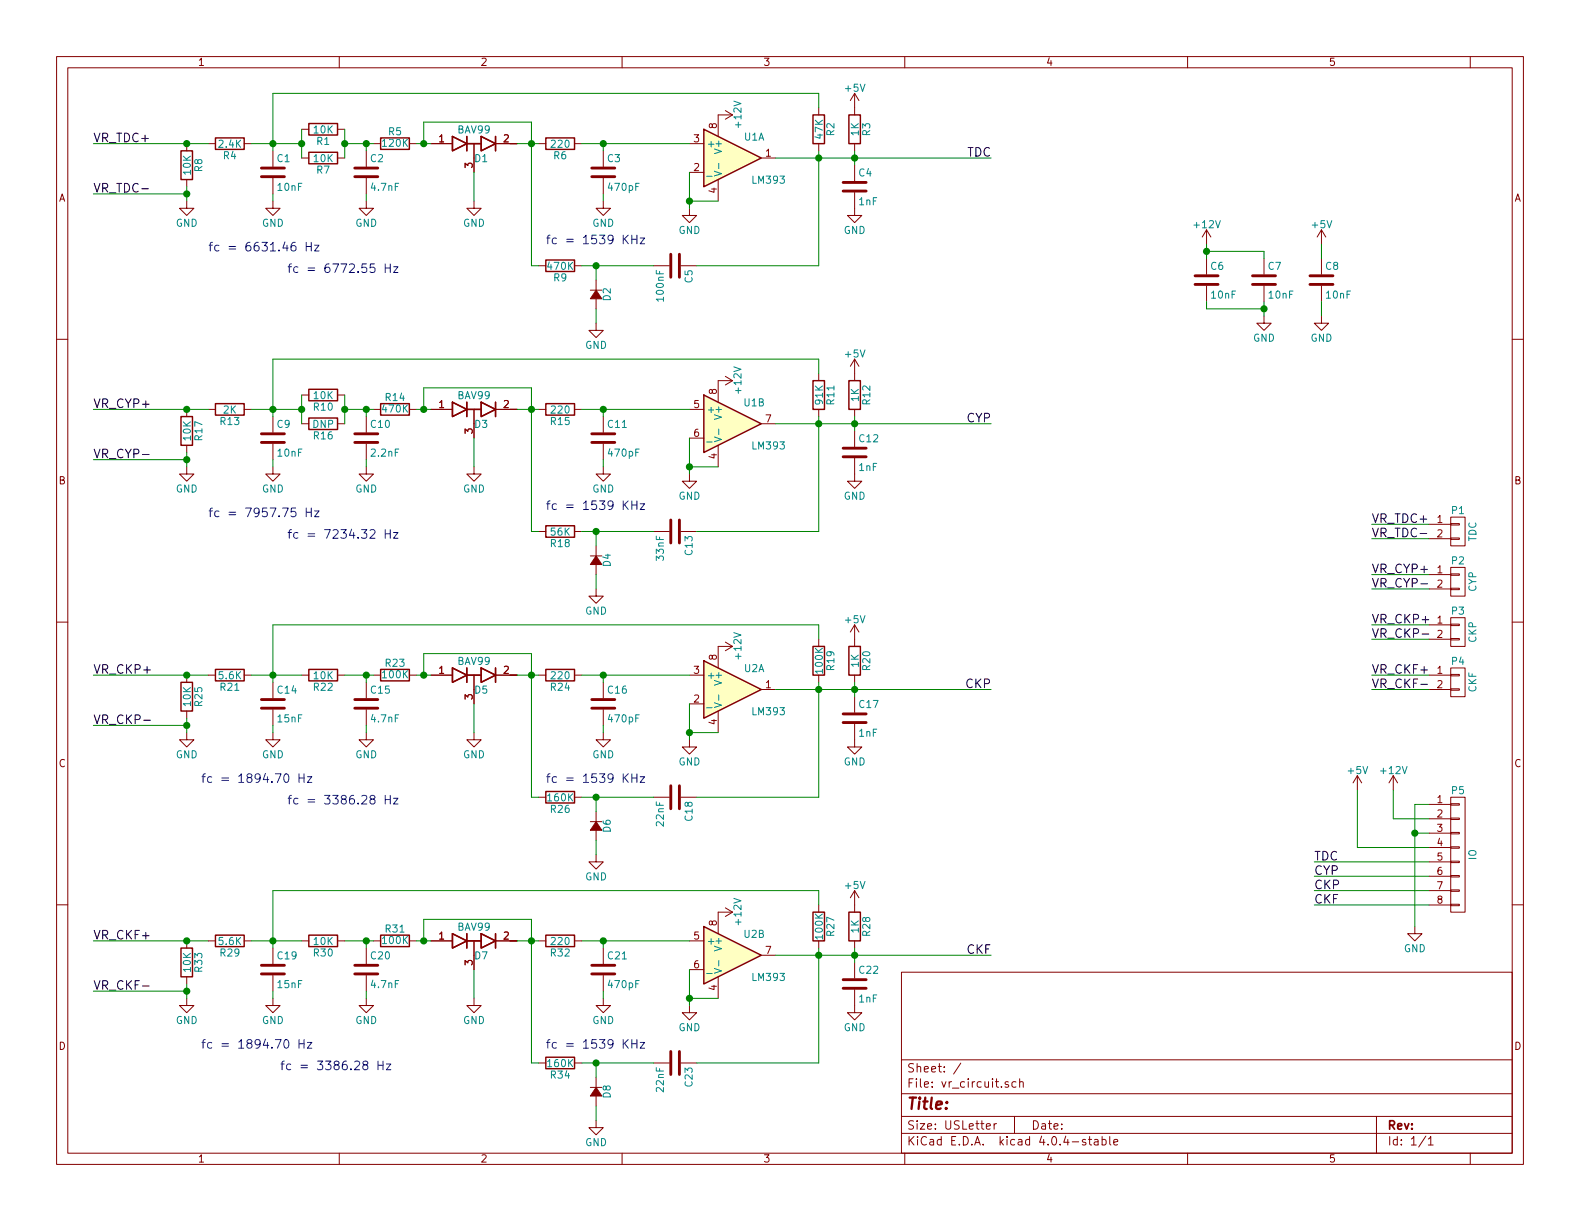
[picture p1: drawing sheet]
EESchema Schematic File Version 2
LIBS:power
LIBS:device
LIBS:transistors
LIBS:conn
LIBS:linear
LIBS:regul
LIBS:74xx
LIBS:cmos4000
LIBS:adc-dac
LIBS:memory
LIBS:xilinx
LIBS:microcontrollers
LIBS:dsp
LIBS:microchip
LIBS:analog_switches
LIBS:motorola
LIBS:texas
LIBS:intel
LIBS:audio
LIBS:interface
LIBS:digital-audio
LIBS:philips
LIBS:display
LIBS:cypress
LIBS:siliconi
LIBS:opto
LIBS:atmel
LIBS:contrib
LIBS:valves
LIBS:vr_lib
LIBS:vr_circuit-cache
EELAYER 25 0
EELAYER END
$Descr USLetter 11000 8500
encoding utf-8
Sheet 1 1
Title ""
Date ""
Rev ""
Comp ""
Comment1 ""
Comment2 ""
Comment3 ""
Comment4 ""
$EndDescr
Text Label 650  1000 0    60   ~ 0
VR_TDC+
Text Label 650  1350 0    60   ~ 0
VR_TDC-
$Comp
L R R8
U 1 1
P 1300 1150
F 0 "R8" V 1380 1150 50  0000 C CNN
F 1 "10K" V 1300 1150 50  0000 C CNN
F 2 "Resistors_SMD:R_2512_HandSoldering" V 1230 1150 50  0001 C CNN
F 3 "" H 1300 1150 50  0000 C CNN
	1    1300 1150
	1    0    0    -1  
$EndComp
$Comp
L GND #PWR01
U 1 1
P 1300 1400
F 0 "#PWR01" H 1300 1150 50  0001 C CNN
F 1 "GND" H 1300 1250 50  0000 C CNN
F 2 "" H 1300 1400 50  0000 C CNN
F 3 "" H 1300 1400 50  0000 C CNN
	1    1300 1400
	1    0    0    -1  
$EndComp
$Comp
L R R4
U 1 1
P 1600 1000
F 0 "R4" V 1680 1000 50  0000 C CNN
F 1 "2.4K" V 1600 1000 50  0000 C CNN
F 2 "Resistors_SMD:R_0805_HandSoldering" V 1530 1000 50  0001 C CNN
F 3 "" H 1600 1000 50  0000 C CNN
	1    1600 1000
	0    1    1    0   
$EndComp
$Comp
L C C1
U 1 1
P 1900 1200
F 0 "C1" H 1925 1300 50  0000 L CNN
F 1 "10nF" H 1925 1100 50  0000 L CNN
F 2 "Capacitors_SMD:C_0805_HandSoldering" H 1938 1050 50  0001 C CNN
F 3 "" H 1900 1200 50  0000 C CNN
	1    1900 1200
	1    0    0    -1  
$EndComp
$Comp
L GND #PWR02
U 1 1
P 1900 1400
F 0 "#PWR02" H 1900 1150 50  0001 C CNN
F 1 "GND" H 1900 1250 50  0000 C CNN
F 2 "" H 1900 1400 50  0000 C CNN
F 3 "" H 1900 1400 50  0000 C CNN
	1    1900 1400
	1    0    0    -1  
$EndComp
$Comp
L R R1
U 1 1
P 2250 900
F 0 "R1" V 2330 900 50  0000 C CNN
F 1 "10K" V 2250 900 50  0000 C CNN
F 2 "Resistors_SMD:R_0805_HandSoldering" V 2180 900 50  0001 C CNN
F 3 "" H 2250 900 50  0000 C CNN
	1    2250 900 
	0    1    1    0   
$EndComp
$Comp
L R R7
U 1 1
P 2250 1100
F 0 "R7" V 2330 1100 50  0000 C CNN
F 1 "10K" V 2250 1100 50  0000 C CNN
F 2 "Resistors_SMD:R_0805_HandSoldering" V 2180 1100 50  0001 C CNN
F 3 "" H 2250 1100 50  0000 C CNN
	1    2250 1100
	0    1    1    0   
$EndComp
$Comp
L C C2
U 1 1
P 2550 1200
F 0 "C2" H 2575 1300 50  0000 L CNN
F 1 "4.7nF" H 2575 1100 50  0000 L CNN
F 2 "Capacitors_SMD:C_0805_HandSoldering" H 2588 1050 50  0001 C CNN
F 3 "" H 2550 1200 50  0000 C CNN
	1    2550 1200
	1    0    0    -1  
$EndComp
$Comp
L GND #PWR03
U 1 1
P 2550 1400
F 0 "#PWR03" H 2550 1150 50  0001 C CNN
F 1 "GND" H 2550 1250 50  0000 C CNN
F 2 "" H 2550 1400 50  0000 C CNN
F 3 "" H 2550 1400 50  0000 C CNN
	1    2550 1400
	1    0    0    -1  
$EndComp
$Comp
L R R5
U 1 1
P 2750 1000
F 0 "R5" V 2830 1000 50  0000 C CNN
F 1 "120K" V 2750 1000 50  0000 C CNN
F 2 "Resistors_SMD:R_0805_HandSoldering" V 2680 1000 50  0001 C CNN
F 3 "" H 2750 1000 50  0000 C CNN
	1    2750 1000
	0    -1   -1   0   
$EndComp
$Comp
L LM393 U1
U 1 1
P 5100 1100
F 0 "U1" H 5250 1250 50  0000 C CNN
F 1 "LM393" H 5350 950 50  0000 C CNN
F 2 "SMD_Packages:SOIC-8-N" H 5100 1100 50  0001 C CNN
F 3 "" H 5100 1100 50  0000 C CNN
	1    5100 1100
	1    0    0    -1  
$EndComp
$Comp
L R R6
U 1 1
P 3900 1000
F 0 "R6" V 3980 1000 50  0000 C CNN
F 1 "220" V 3900 1000 50  0000 C CNN
F 2 "Resistors_SMD:R_0805_HandSoldering" V 3830 1000 50  0001 C CNN
F 3 "" H 3900 1000 50  0000 C CNN
	1    3900 1000
	0    1    1    0   
$EndComp
$Comp
L C C3
U 1 1
P 4200 1200
F 0 "C3" H 4225 1300 50  0000 L CNN
F 1 "470pF" H 4225 1100 50  0000 L CNN
F 2 "Capacitors_SMD:C_0805_HandSoldering" H 4238 1050 50  0001 C CNN
F 3 "" H 4200 1200 50  0000 C CNN
	1    4200 1200
	1    0    0    -1  
$EndComp
$Comp
L GND #PWR04
U 1 1
P 4200 1400
F 0 "#PWR04" H 4200 1150 50  0001 C CNN
F 1 "GND" H 4200 1250 50  0000 C CNN
F 2 "" H 4200 1400 50  0000 C CNN
F 3 "" H 4200 1400 50  0000 C CNN
	1    4200 1400
	1    0    0    -1  
$EndComp
$Comp
L GND #PWR05
U 1 1
P 4800 1450
F 0 "#PWR05" H 4800 1200 50  0001 C CNN
F 1 "GND" H 4800 1300 50  0000 C CNN
F 2 "" H 4800 1450 50  0000 C CNN
F 3 "" H 4800 1450 50  0000 C CNN
	1    4800 1450
	1    0    0    -1  
$EndComp
$Comp
L C C4
U 1 1
P 5950 1300
F 0 "C4" H 5975 1400 50  0000 L CNN
F 1 "1nF" H 5975 1200 50  0000 L CNN
F 2 "Capacitors_SMD:C_0805_HandSoldering" H 5988 1150 50  0001 C CNN
F 3 "" H 5950 1300 50  0000 C CNN
	1    5950 1300
	1    0    0    -1  
$EndComp
$Comp
L GND #PWR06
U 1 1
P 5950 1450
F 0 "#PWR06" H 5950 1200 50  0001 C CNN
F 1 "GND" H 5950 1300 50  0000 C CNN
F 2 "" H 5950 1450 50  0000 C CNN
F 3 "" H 5950 1450 50  0000 C CNN
	1    5950 1450
	1    0    0    -1  
$EndComp
$Comp
L +5V #PWR07
U 1 1
P 5950 750
F 0 "#PWR07" H 5950 600 50  0001 C CNN
F 1 "+5V" H 5950 890 50  0000 C CNN
F 2 "" H 5950 750 50  0000 C CNN
F 3 "" H 5950 750 50  0000 C CNN
	1    5950 750 
	1    0    0    -1  
$EndComp
$Comp
L R R3
U 1 1
P 5950 900
F 0 "R3" V 6030 900 50  0000 C CNN
F 1 "1K" V 5950 900 50  0000 C CNN
F 2 "Resistors_SMD:R_0805_HandSoldering" V 5880 900 50  0001 C CNN
F 3 "" H 5950 900 50  0000 C CNN
	1    5950 900 
	1    0    0    -1  
$EndComp
$Comp
L R R2
U 1 1
P 5700 900
F 0 "R2" V 5780 900 50  0000 C CNN
F 1 "47K" V 5700 900 50  0000 C CNN
F 2 "Resistors_SMD:R_0805_HandSoldering" V 5630 900 50  0001 C CNN
F 3 "" H 5700 900 50  0000 C CNN
	1    5700 900 
	1    0    0    -1  
$EndComp
$Comp
L R R9
U 1 1
P 3900 1850
F 0 "R9" V 3980 1850 50  0000 C CNN
F 1 "470K" V 3900 1850 50  0000 C CNN
F 2 "Resistors_SMD:R_0805_HandSoldering" V 3830 1850 50  0001 C CNN
F 3 "" H 3900 1850 50  0000 C CNN
	1    3900 1850
	0    1    1    0   
$EndComp
$Comp
L D_Small D2
U 1 1
P 4150 2050
F 0 "D2" H 4100 2130 50  0000 L CNN
F 1 "D_Small" H 4000 1970 50  0001 L CNN
F 2 "Diodes_SMD:SOD-523" V 4150 2050 50  0001 C CNN
F 3 "" V 4150 2050 50  0000 C CNN
	1    4150 2050
	0    1    1    0   
$EndComp
$Comp
L C C5
U 1 1
P 4700 1850
F 0 "C5" H 4725 1950 50  0000 L CNN
F 1 "100nF" H 4725 1750 50  0000 L CNN
F 2 "Capacitors_SMD:C_1206_HandSoldering" H 4738 1700 50  0001 C CNN
F 3 "" H 4700 1850 50  0000 C CNN
	1    4700 1850
	0    1    1    0   
$EndComp
Text Label 6900 1100 2    60   ~ 0
TDC
Text Label 650  2850 0    60   ~ 0
VR_CYP+
Text Label 650  3200 0    60   ~ 0
VR_CYP-
$Comp
L R R17
U 1 1
P 1300 3000
F 0 "R17" V 1380 3000 50  0000 C CNN
F 1 "10K" V 1300 3000 50  0000 C CNN
F 2 "Resistors_SMD:R_2512_HandSoldering" V 1230 3000 50  0001 C CNN
F 3 "" H 1300 3000 50  0000 C CNN
	1    1300 3000
	1    0    0    -1  
$EndComp
$Comp
L GND #PWR08
U 1 1
P 1300 3250
F 0 "#PWR08" H 1300 3000 50  0001 C CNN
F 1 "GND" H 1300 3100 50  0000 C CNN
F 2 "" H 1300 3250 50  0000 C CNN
F 3 "" H 1300 3250 50  0000 C CNN
	1    1300 3250
	1    0    0    -1  
$EndComp
$Comp
L R R13
U 1 1
P 1600 2850
F 0 "R13" V 1680 2850 50  0000 C CNN
F 1 "2K" V 1600 2850 50  0000 C CNN
F 2 "Resistors_SMD:R_0805_HandSoldering" V 1530 2850 50  0001 C CNN
F 3 "" H 1600 2850 50  0000 C CNN
	1    1600 2850
	0    1    1    0   
$EndComp
$Comp
L C C9
U 1 1
P 1900 3050
F 0 "C9" H 1925 3150 50  0000 L CNN
F 1 "10nF" H 1925 2950 50  0000 L CNN
F 2 "Capacitors_SMD:C_0805_HandSoldering" H 1938 2900 50  0001 C CNN
F 3 "" H 1900 3050 50  0000 C CNN
	1    1900 3050
	1    0    0    -1  
$EndComp
$Comp
L GND #PWR09
U 1 1
P 1900 3250
F 0 "#PWR09" H 1900 3000 50  0001 C CNN
F 1 "GND" H 1900 3100 50  0000 C CNN
F 2 "" H 1900 3250 50  0000 C CNN
F 3 "" H 1900 3250 50  0000 C CNN
	1    1900 3250
	1    0    0    -1  
$EndComp
$Comp
L R R10
U 1 1
P 2250 2750
F 0 "R10" V 2330 2750 50  0000 C CNN
F 1 "10K" V 2250 2750 50  0000 C CNN
F 2 "Resistors_SMD:R_0805_HandSoldering" V 2180 2750 50  0001 C CNN
F 3 "" H 2250 2750 50  0000 C CNN
	1    2250 2750
	0    1    1    0   
$EndComp
$Comp
L R R16
U 1 1
P 2250 2950
F 0 "R16" V 2330 2950 50  0000 C CNN
F 1 "DNP" V 2250 2950 50  0000 C CNN
F 2 "Resistors_SMD:R_0805_HandSoldering" V 2180 2950 50  0001 C CNN
F 3 "" H 2250 2950 50  0000 C CNN
	1    2250 2950
	0    1    1    0   
$EndComp
$Comp
L C C10
U 1 1
P 2550 3050
F 0 "C10" H 2575 3150 50  0000 L CNN
F 1 "2.2nF" H 2575 2950 50  0000 L CNN
F 2 "Capacitors_SMD:C_0805_HandSoldering" H 2588 2900 50  0001 C CNN
F 3 "" H 2550 3050 50  0000 C CNN
	1    2550 3050
	1    0    0    -1  
$EndComp
$Comp
L GND #PWR010
U 1 1
P 2550 3250
F 0 "#PWR010" H 2550 3000 50  0001 C CNN
F 1 "GND" H 2550 3100 50  0000 C CNN
F 2 "" H 2550 3250 50  0000 C CNN
F 3 "" H 2550 3250 50  0000 C CNN
	1    2550 3250
	1    0    0    -1  
$EndComp
$Comp
L R R14
U 1 1
P 2750 2850
F 0 "R14" V 2830 2850 50  0000 C CNN
F 1 "470K" V 2750 2850 50  0000 C CNN
F 2 "Resistors_SMD:R_0805_HandSoldering" V 2680 2850 50  0001 C CNN
F 3 "" H 2750 2850 50  0000 C CNN
	1    2750 2850
	0    -1   -1   0   
$EndComp
$Comp
L LM393 U1
U 2 1
P 5100 2950
F 0 "U1" H 5250 3100 50  0000 C CNN
F 1 "LM393" H 5350 2800 50  0000 C CNN
F 2 "SMD_Packages:SOIC-8-N" H 5100 2950 50  0001 C CNN
F 3 "" H 5100 2950 50  0000 C CNN
	2    5100 2950
	1    0    0    -1  
$EndComp
$Comp
L R R15
U 1 1
P 3900 2850
F 0 "R15" V 3980 2850 50  0000 C CNN
F 1 "220" V 3900 2850 50  0000 C CNN
F 2 "Resistors_SMD:R_0805_HandSoldering" V 3830 2850 50  0001 C CNN
F 3 "" H 3900 2850 50  0000 C CNN
	1    3900 2850
	0    1    1    0   
$EndComp
$Comp
L C C11
U 1 1
P 4200 3050
F 0 "C11" H 4225 3150 50  0000 L CNN
F 1 "470pF" H 4225 2950 50  0000 L CNN
F 2 "Capacitors_SMD:C_0805_HandSoldering" H 4238 2900 50  0001 C CNN
F 3 "" H 4200 3050 50  0000 C CNN
	1    4200 3050
	1    0    0    -1  
$EndComp
$Comp
L GND #PWR011
U 1 1
P 4200 3250
F 0 "#PWR011" H 4200 3000 50  0001 C CNN
F 1 "GND" H 4200 3100 50  0000 C CNN
F 2 "" H 4200 3250 50  0000 C CNN
F 3 "" H 4200 3250 50  0000 C CNN
	1    4200 3250
	1    0    0    -1  
$EndComp
$Comp
L GND #PWR012
U 1 1
P 4800 3300
F 0 "#PWR012" H 4800 3050 50  0001 C CNN
F 1 "GND" H 4800 3150 50  0000 C CNN
F 2 "" H 4800 3300 50  0000 C CNN
F 3 "" H 4800 3300 50  0000 C CNN
	1    4800 3300
	1    0    0    -1  
$EndComp
$Comp
L C C12
U 1 1
P 5950 3150
F 0 "C12" H 5975 3250 50  0000 L CNN
F 1 "1nF" H 5975 3050 50  0000 L CNN
F 2 "Capacitors_SMD:C_0805_HandSoldering" H 5988 3000 50  0001 C CNN
F 3 "" H 5950 3150 50  0000 C CNN
	1    5950 3150
	1    0    0    -1  
$EndComp
$Comp
L GND #PWR013
U 1 1
P 5950 3300
F 0 "#PWR013" H 5950 3050 50  0001 C CNN
F 1 "GND" H 5950 3150 50  0000 C CNN
F 2 "" H 5950 3300 50  0000 C CNN
F 3 "" H 5950 3300 50  0000 C CNN
	1    5950 3300
	1    0    0    -1  
$EndComp
$Comp
L +5V #PWR014
U 1 1
P 5950 2600
F 0 "#PWR014" H 5950 2450 50  0001 C CNN
F 1 "+5V" H 5950 2740 50  0000 C CNN
F 2 "" H 5950 2600 50  0000 C CNN
F 3 "" H 5950 2600 50  0000 C CNN
	1    5950 2600
	1    0    0    -1  
$EndComp
$Comp
L R R12
U 1 1
P 5950 2750
F 0 "R12" V 6030 2750 50  0000 C CNN
F 1 "1K" V 5950 2750 50  0000 C CNN
F 2 "Resistors_SMD:R_0805_HandSoldering" V 5880 2750 50  0001 C CNN
F 3 "" H 5950 2750 50  0000 C CNN
	1    5950 2750
	1    0    0    -1  
$EndComp
$Comp
L R R11
U 1 1
P 5700 2750
F 0 "R11" V 5780 2750 50  0000 C CNN
F 1 "91K" V 5700 2750 50  0000 C CNN
F 2 "Resistors_SMD:R_0805_HandSoldering" V 5630 2750 50  0001 C CNN
F 3 "" H 5700 2750 50  0000 C CNN
	1    5700 2750
	1    0    0    -1  
$EndComp
$Comp
L R R18
U 1 1
P 3900 3700
F 0 "R18" V 3980 3700 50  0000 C CNN
F 1 "56K" V 3900 3700 50  0000 C CNN
F 2 "Resistors_SMD:R_0805_HandSoldering" V 3830 3700 50  0001 C CNN
F 3 "" H 3900 3700 50  0000 C CNN
	1    3900 3700
	0    1    1    0   
$EndComp
$Comp
L D_Small D4
U 1 1
P 4150 3900
F 0 "D4" H 4100 3980 50  0000 L CNN
F 1 "D_Small" H 4000 3820 50  0001 L CNN
F 2 "Diodes_SMD:SOD-523" V 4150 3900 50  0001 C CNN
F 3 "" V 4150 3900 50  0000 C CNN
	1    4150 3900
	0    1    1    0   
$EndComp
$Comp
L GND #PWR015
U 1 1
P 4150 4100
F 0 "#PWR015" H 4150 3850 50  0001 C CNN
F 1 "GND" H 4150 3950 50  0000 C CNN
F 2 "" H 4150 4100 50  0000 C CNN
F 3 "" H 4150 4100 50  0000 C CNN
	1    4150 4100
	1    0    0    -1  
$EndComp
$Comp
L C C13
U 1 1
P 4700 3700
F 0 "C13" H 4725 3800 50  0000 L CNN
F 1 "33nF" H 4725 3600 50  0000 L CNN
F 2 "Capacitors_SMD:C_1206_HandSoldering" H 4738 3550 50  0001 C CNN
F 3 "" H 4700 3700 50  0000 C CNN
	1    4700 3700
	0    1    1    0   
$EndComp
Text Label 6900 2950 2    60   ~ 0
CYP
Text Label 650  4700 0    60   ~ 0
VR_CKP+
Text Label 650  5050 0    60   ~ 0
VR_CKP-
$Comp
L R R25
U 1 1
P 1300 4850
F 0 "R25" V 1380 4850 50  0000 C CNN
F 1 "10K" V 1300 4850 50  0000 C CNN
F 2 "Resistors_SMD:R_2512_HandSoldering" V 1230 4850 50  0001 C CNN
F 3 "" H 1300 4850 50  0000 C CNN
	1    1300 4850
	1    0    0    -1  
$EndComp
$Comp
L GND #PWR016
U 1 1
P 1300 5100
F 0 "#PWR016" H 1300 4850 50  0001 C CNN
F 1 "GND" H 1300 4950 50  0000 C CNN
F 2 "" H 1300 5100 50  0000 C CNN
F 3 "" H 1300 5100 50  0000 C CNN
	1    1300 5100
	1    0    0    -1  
$EndComp
$Comp
L R R21
U 1 1
P 1600 4700
F 0 "R21" V 1680 4700 50  0000 C CNN
F 1 "5.6K" V 1600 4700 50  0000 C CNN
F 2 "Resistors_SMD:R_0805_HandSoldering" V 1530 4700 50  0001 C CNN
F 3 "" H 1600 4700 50  0000 C CNN
	1    1600 4700
	0    1    1    0   
$EndComp
$Comp
L C C14
U 1 1
P 1900 4900
F 0 "C14" H 1925 5000 50  0000 L CNN
F 1 "15nF" H 1925 4800 50  0000 L CNN
F 2 "Capacitors_SMD:C_0805_HandSoldering" H 1938 4750 50  0001 C CNN
F 3 "" H 1900 4900 50  0000 C CNN
	1    1900 4900
	1    0    0    -1  
$EndComp
$Comp
L GND #PWR017
U 1 1
P 1900 5100
F 0 "#PWR017" H 1900 4850 50  0001 C CNN
F 1 "GND" H 1900 4950 50  0000 C CNN
F 2 "" H 1900 5100 50  0000 C CNN
F 3 "" H 1900 5100 50  0000 C CNN
	1    1900 5100
	1    0    0    -1  
$EndComp
$Comp
L R R22
U 1 1
P 2250 4700
F 0 "R22" V 2330 4700 50  0000 C CNN
F 1 "10K" V 2250 4700 50  0000 C CNN
F 2 "Resistors_SMD:R_0805_HandSoldering" V 2180 4700 50  0001 C CNN
F 3 "" H 2250 4700 50  0000 C CNN
	1    2250 4700
	0    1    1    0   
$EndComp
$Comp
L C C15
U 1 1
P 2550 4900
F 0 "C15" H 2575 5000 50  0000 L CNN
F 1 "4.7nF" H 2575 4800 50  0000 L CNN
F 2 "Capacitors_SMD:C_0805_HandSoldering" H 2588 4750 50  0001 C CNN
F 3 "" H 2550 4900 50  0000 C CNN
	1    2550 4900
	1    0    0    -1  
$EndComp
$Comp
L GND #PWR018
U 1 1
P 2550 5100
F 0 "#PWR018" H 2550 4850 50  0001 C CNN
F 1 "GND" H 2550 4950 50  0000 C CNN
F 2 "" H 2550 5100 50  0000 C CNN
F 3 "" H 2550 5100 50  0000 C CNN
	1    2550 5100
	1    0    0    -1  
$EndComp
$Comp
L R R23
U 1 1
P 2750 4700
F 0 "R23" V 2830 4700 50  0000 C CNN
F 1 "100K" V 2750 4700 50  0000 C CNN
F 2 "Resistors_SMD:R_0805_HandSoldering" V 2680 4700 50  0001 C CNN
F 3 "" H 2750 4700 50  0000 C CNN
	1    2750 4700
	0    -1   -1   0   
$EndComp
$Comp
L LM393 U2
U 1 1
P 5100 4800
F 0 "U2" H 5250 4950 50  0000 C CNN
F 1 "LM393" H 5350 4650 50  0000 C CNN
F 2 "SMD_Packages:SOIC-8-N" H 5100 4800 50  0001 C CNN
F 3 "" H 5100 4800 50  0000 C CNN
	1    5100 4800
	1    0    0    -1  
$EndComp
$Comp
L R R24
U 1 1
P 3900 4700
F 0 "R24" V 3980 4700 50  0000 C CNN
F 1 "220" V 3900 4700 50  0000 C CNN
F 2 "Resistors_SMD:R_0805_HandSoldering" V 3830 4700 50  0001 C CNN
F 3 "" H 3900 4700 50  0000 C CNN
	1    3900 4700
	0    1    1    0   
$EndComp
$Comp
L C C16
U 1 1
P 4200 4900
F 0 "C16" H 4225 5000 50  0000 L CNN
F 1 "470pF" H 4225 4800 50  0000 L CNN
F 2 "Capacitors_SMD:C_0805_HandSoldering" H 4238 4750 50  0001 C CNN
F 3 "" H 4200 4900 50  0000 C CNN
	1    4200 4900
	1    0    0    -1  
$EndComp
$Comp
L GND #PWR019
U 1 1
P 4200 5100
F 0 "#PWR019" H 4200 4850 50  0001 C CNN
F 1 "GND" H 4200 4950 50  0000 C CNN
F 2 "" H 4200 5100 50  0000 C CNN
F 3 "" H 4200 5100 50  0000 C CNN
	1    4200 5100
	1    0    0    -1  
$EndComp
$Comp
L GND #PWR020
U 1 1
P 4800 5150
F 0 "#PWR020" H 4800 4900 50  0001 C CNN
F 1 "GND" H 4800 5000 50  0000 C CNN
F 2 "" H 4800 5150 50  0000 C CNN
F 3 "" H 4800 5150 50  0000 C CNN
	1    4800 5150
	1    0    0    -1  
$EndComp
$Comp
L C C17
U 1 1
P 5950 5000
F 0 "C17" H 5975 5100 50  0000 L CNN
F 1 "1nF" H 5975 4900 50  0000 L CNN
F 2 "Capacitors_SMD:C_0805_HandSoldering" H 5988 4850 50  0001 C CNN
F 3 "" H 5950 5000 50  0000 C CNN
	1    5950 5000
	1    0    0    -1  
$EndComp
$Comp
L GND #PWR021
U 1 1
P 5950 5150
F 0 "#PWR021" H 5950 4900 50  0001 C CNN
F 1 "GND" H 5950 5000 50  0000 C CNN
F 2 "" H 5950 5150 50  0000 C CNN
F 3 "" H 5950 5150 50  0000 C CNN
	1    5950 5150
	1    0    0    -1  
$EndComp
$Comp
L +5V #PWR022
U 1 1
P 5950 4450
F 0 "#PWR022" H 5950 4300 50  0001 C CNN
F 1 "+5V" H 5950 4590 50  0000 C CNN
F 2 "" H 5950 4450 50  0000 C CNN
F 3 "" H 5950 4450 50  0000 C CNN
	1    5950 4450
	1    0    0    -1  
$EndComp
$Comp
L R R20
U 1 1
P 5950 4600
F 0 "R20" V 6030 4600 50  0000 C CNN
F 1 "1K" V 5950 4600 50  0000 C CNN
F 2 "Resistors_SMD:R_0805_HandSoldering" V 5880 4600 50  0001 C CNN
F 3 "" H 5950 4600 50  0000 C CNN
	1    5950 4600
	1    0    0    -1  
$EndComp
$Comp
L R R19
U 1 1
P 5700 4600
F 0 "R19" V 5780 4600 50  0000 C CNN
F 1 "100K" V 5700 4600 50  0000 C CNN
F 2 "Resistors_SMD:R_0805_HandSoldering" V 5630 4600 50  0001 C CNN
F 3 "" H 5700 4600 50  0000 C CNN
	1    5700 4600
	1    0    0    -1  
$EndComp
$Comp
L R R26
U 1 1
P 3900 5550
F 0 "R26" V 3980 5550 50  0000 C CNN
F 1 "160K" V 3900 5550 50  0000 C CNN
F 2 "Resistors_SMD:R_0805_HandSoldering" V 3830 5550 50  0001 C CNN
F 3 "" H 3900 5550 50  0000 C CNN
	1    3900 5550
	0    1    1    0   
$EndComp
$Comp
L D_Small D6
U 1 1
P 4150 5750
F 0 "D6" H 4100 5830 50  0000 L CNN
F 1 "D_Small" H 4000 5670 50  0001 L CNN
F 2 "Diodes_SMD:SOD-523" V 4150 5750 50  0001 C CNN
F 3 "" V 4150 5750 50  0000 C CNN
	1    4150 5750
	0    1    1    0   
$EndComp
$Comp
L GND #PWR023
U 1 1
P 4150 5950
F 0 "#PWR023" H 4150 5700 50  0001 C CNN
F 1 "GND" H 4150 5800 50  0000 C CNN
F 2 "" H 4150 5950 50  0000 C CNN
F 3 "" H 4150 5950 50  0000 C CNN
	1    4150 5950
	1    0    0    -1  
$EndComp
$Comp
L C C18
U 1 1
P 4700 5550
F 0 "C18" H 4725 5650 50  0000 L CNN
F 1 "22nF" H 4725 5450 50  0000 L CNN
F 2 "Capacitors_SMD:C_1206_HandSoldering" H 4738 5400 50  0001 C CNN
F 3 "" H 4700 5550 50  0000 C CNN
	1    4700 5550
	0    1    1    0   
$EndComp
Text Label 6900 4800 2    60   ~ 0
CKP
Text Label 650  6550 0    60   ~ 0
VR_CKF+
Text Label 650  6900 0    60   ~ 0
VR_CKF-
$Comp
L R R33
U 1 1
P 1300 6700
F 0 "R33" V 1380 6700 50  0000 C CNN
F 1 "10K" V 1300 6700 50  0000 C CNN
F 2 "Resistors_SMD:R_2512_HandSoldering" V 1230 6700 50  0001 C CNN
F 3 "" H 1300 6700 50  0000 C CNN
	1    1300 6700
	1    0    0    -1  
$EndComp
$Comp
L GND #PWR024
U 1 1
P 1300 6950
F 0 "#PWR024" H 1300 6700 50  0001 C CNN
F 1 "GND" H 1300 6800 50  0000 C CNN
F 2 "" H 1300 6950 50  0000 C CNN
F 3 "" H 1300 6950 50  0000 C CNN
	1    1300 6950
	1    0    0    -1  
$EndComp
$Comp
L R R29
U 1 1
P 1600 6550
F 0 "R29" V 1680 6550 50  0000 C CNN
F 1 "5.6K" V 1600 6550 50  0000 C CNN
F 2 "Resistors_SMD:R_0805_HandSoldering" V 1530 6550 50  0001 C CNN
F 3 "" H 1600 6550 50  0000 C CNN
	1    1600 6550
	0    1    1    0   
$EndComp
$Comp
L C C19
U 1 1
P 1900 6750
F 0 "C19" H 1925 6850 50  0000 L CNN
F 1 "15nF" H 1925 6650 50  0000 L CNN
F 2 "Capacitors_SMD:C_0805_HandSoldering" H 1938 6600 50  0001 C CNN
F 3 "" H 1900 6750 50  0000 C CNN
	1    1900 6750
	1    0    0    -1  
$EndComp
$Comp
L GND #PWR025
U 1 1
P 1900 6950
F 0 "#PWR025" H 1900 6700 50  0001 C CNN
F 1 "GND" H 1900 6800 50  0000 C CNN
F 2 "" H 1900 6950 50  0000 C CNN
F 3 "" H 1900 6950 50  0000 C CNN
	1    1900 6950
	1    0    0    -1  
$EndComp
$Comp
L R R30
U 1 1
P 2250 6550
F 0 "R30" V 2330 6550 50  0000 C CNN
F 1 "10K" V 2250 6550 50  0000 C CNN
F 2 "Resistors_SMD:R_0805_HandSoldering" V 2180 6550 50  0001 C CNN
F 3 "" H 2250 6550 50  0000 C CNN
	1    2250 6550
	0    1    1    0   
$EndComp
$Comp
L C C20
U 1 1
P 2550 6750
F 0 "C20" H 2575 6850 50  0000 L CNN
F 1 "4.7nF" H 2575 6650 50  0000 L CNN
F 2 "Capacitors_SMD:C_0805_HandSoldering" H 2588 6600 50  0001 C CNN
F 3 "" H 2550 6750 50  0000 C CNN
	1    2550 6750
	1    0    0    -1  
$EndComp
$Comp
L GND #PWR026
U 1 1
P 2550 6950
F 0 "#PWR026" H 2550 6700 50  0001 C CNN
F 1 "GND" H 2550 6800 50  0000 C CNN
F 2 "" H 2550 6950 50  0000 C CNN
F 3 "" H 2550 6950 50  0000 C CNN
	1    2550 6950
	1    0    0    -1  
$EndComp
$Comp
L R R31
U 1 1
P 2750 6550
F 0 "R31" V 2830 6550 50  0000 C CNN
F 1 "100K" V 2750 6550 50  0000 C CNN
F 2 "Resistors_SMD:R_0805_HandSoldering" V 2680 6550 50  0001 C CNN
F 3 "" H 2750 6550 50  0000 C CNN
	1    2750 6550
	0    -1   -1   0   
$EndComp
$Comp
L LM393 U2
U 2 1
P 5100 6650
F 0 "U2" H 5250 6800 50  0000 C CNN
F 1 "LM393" H 5350 6500 50  0000 C CNN
F 2 "SMD_Packages:SOIC-8-N" H 5100 6650 50  0001 C CNN
F 3 "" H 5100 6650 50  0000 C CNN
	2    5100 6650
	1    0    0    -1  
$EndComp
$Comp
L R R32
U 1 1
P 3900 6550
F 0 "R32" V 3980 6550 50  0000 C CNN
F 1 "220" V 3900 6550 50  0000 C CNN
F 2 "Resistors_SMD:R_0805_HandSoldering" V 3830 6550 50  0001 C CNN
F 3 "" H 3900 6550 50  0000 C CNN
	1    3900 6550
	0    1    1    0   
$EndComp
$Comp
L C C21
U 1 1
P 4200 6750
F 0 "C21" H 4225 6850 50  0000 L CNN
F 1 "470pF" H 4225 6650 50  0000 L CNN
F 2 "Capacitors_SMD:C_0805_HandSoldering" H 4238 6600 50  0001 C CNN
F 3 "" H 4200 6750 50  0000 C CNN
	1    4200 6750
	1    0    0    -1  
$EndComp
$Comp
L GND #PWR027
U 1 1
P 4200 6950
F 0 "#PWR027" H 4200 6700 50  0001 C CNN
F 1 "GND" H 4200 6800 50  0000 C CNN
F 2 "" H 4200 6950 50  0000 C CNN
F 3 "" H 4200 6950 50  0000 C CNN
	1    4200 6950
	1    0    0    -1  
$EndComp
$Comp
L GND #PWR028
U 1 1
P 4800 7000
F 0 "#PWR028" H 4800 6750 50  0001 C CNN
F 1 "GND" H 4800 6850 50  0000 C CNN
F 2 "" H 4800 7000 50  0000 C CNN
F 3 "" H 4800 7000 50  0000 C CNN
	1    4800 7000
	1    0    0    -1  
$EndComp
$Comp
L C C22
U 1 1
P 5950 6850
F 0 "C22" H 5975 6950 50  0000 L CNN
F 1 "1nF" H 5975 6750 50  0000 L CNN
F 2 "Capacitors_SMD:C_0805_HandSoldering" H 5988 6700 50  0001 C CNN
F 3 "" H 5950 6850 50  0000 C CNN
	1    5950 6850
	1    0    0    -1  
$EndComp
$Comp
L GND #PWR029
U 1 1
P 5950 7000
F 0 "#PWR029" H 5950 6750 50  0001 C CNN
F 1 "GND" H 5950 6850 50  0000 C CNN
F 2 "" H 5950 7000 50  0000 C CNN
F 3 "" H 5950 7000 50  0000 C CNN
	1    5950 7000
	1    0    0    -1  
$EndComp
$Comp
L +5V #PWR030
U 1 1
P 5950 6300
F 0 "#PWR030" H 5950 6150 50  0001 C CNN
F 1 "+5V" H 5950 6440 50  0000 C CNN
F 2 "" H 5950 6300 50  0000 C CNN
F 3 "" H 5950 6300 50  0000 C CNN
	1    5950 6300
	1    0    0    -1  
$EndComp
$Comp
L R R28
U 1 1
P 5950 6450
F 0 "R28" V 6030 6450 50  0000 C CNN
F 1 "1K" V 5950 6450 50  0000 C CNN
F 2 "Resistors_SMD:R_0805_HandSoldering" V 5880 6450 50  0001 C CNN
F 3 "" H 5950 6450 50  0000 C CNN
	1    5950 6450
	1    0    0    -1  
$EndComp
$Comp
L R R27
U 1 1
P 5700 6450
F 0 "R27" V 5780 6450 50  0000 C CNN
F 1 "100K" V 5700 6450 50  0000 C CNN
F 2 "Resistors_SMD:R_0805_HandSoldering" V 5630 6450 50  0001 C CNN
F 3 "" H 5700 6450 50  0000 C CNN
	1    5700 6450
	1    0    0    -1  
$EndComp
$Comp
L R R34
U 1 1
P 3900 7400
F 0 "R34" V 3980 7400 50  0000 C CNN
F 1 "160K" V 3900 7400 50  0000 C CNN
F 2 "Resistors_SMD:R_0805_HandSoldering" V 3830 7400 50  0001 C CNN
F 3 "" H 3900 7400 50  0000 C CNN
	1    3900 7400
	0    1    1    0   
$EndComp
$Comp
L D_Small D8
U 1 1
P 4150 7600
F 0 "D8" H 4100 7680 50  0000 L CNN
F 1 "D_Small" H 4000 7520 50  0001 L CNN
F 2 "Diodes_SMD:SOD-523" V 4150 7600 50  0001 C CNN
F 3 "" V 4150 7600 50  0000 C CNN
	1    4150 7600
	0    1    1    0   
$EndComp
$Comp
L GND #PWR031
U 1 1
P 4150 7800
F 0 "#PWR031" H 4150 7550 50  0001 C CNN
F 1 "GND" H 4150 7650 50  0000 C CNN
F 2 "" H 4150 7800 50  0000 C CNN
F 3 "" H 4150 7800 50  0000 C CNN
	1    4150 7800
	1    0    0    -1  
$EndComp
$Comp
L C C23
U 1 1
P 4700 7400
F 0 "C23" H 4725 7500 50  0000 L CNN
F 1 "22nF" H 4725 7300 50  0000 L CNN
F 2 "Capacitors_SMD:C_1206_HandSoldering" H 4738 7250 50  0001 C CNN
F 3 "" H 4700 7400 50  0000 C CNN
	1    4700 7400
	0    1    1    0   
$EndComp
Text Label 6900 6650 2    60   ~ 0
CKF
$Comp
L GND #PWR032
U 1 1
P 4150 2250
F 0 "#PWR032" H 4150 2000 50  0001 C CNN
F 1 "GND" H 4150 2100 50  0000 C CNN
F 2 "" H 4150 2250 50  0000 C CNN
F 3 "" H 4150 2250 50  0000 C CNN
	1    4150 2250
	1    0    0    -1  
$EndComp
$Comp
L +12V #PWR033
U 1 1
P 5000 800
F 0 "#PWR033" H 5000 650 50  0001 C CNN
F 1 "+12V" H 5000 940 50  0000 C CNN
F 2 "" H 5000 800 50  0000 C CNN
F 3 "" H 5000 800 50  0000 C CNN
	1    5000 800 
	0    1    1    0   
$EndComp
$Comp
L +12V #PWR034
U 1 1
P 5000 2650
F 0 "#PWR034" H 5000 2500 50  0001 C CNN
F 1 "+12V" H 5000 2790 50  0000 C CNN
F 2 "" H 5000 2650 50  0000 C CNN
F 3 "" H 5000 2650 50  0000 C CNN
	1    5000 2650
	0    1    1    0   
$EndComp
$Comp
L +12V #PWR035
U 1 1
P 5000 4500
F 0 "#PWR035" H 5000 4350 50  0001 C CNN
F 1 "+12V" H 5000 4640 50  0000 C CNN
F 2 "" H 5000 4500 50  0000 C CNN
F 3 "" H 5000 4500 50  0000 C CNN
	1    5000 4500
	0    1    1    0   
$EndComp
$Comp
L +12V #PWR036
U 1 1
P 5000 6350
F 0 "#PWR036" H 5000 6200 50  0001 C CNN
F 1 "+12V" H 5000 6490 50  0000 C CNN
F 2 "" H 5000 6350 50  0000 C CNN
F 3 "" H 5000 6350 50  0000 C CNN
	1    5000 6350
	0    1    1    0   
$EndComp
$Comp
L C C6
U 1 1
P 8400 1950
F 0 "C6" H 8425 2050 50  0000 L CNN
F 1 "10nF" H 8425 1850 50  0000 L CNN
F 2 "Capacitors_SMD:C_0805_HandSoldering" H 8438 1800 50  0001 C CNN
F 3 "" H 8400 1950 50  0000 C CNN
	1    8400 1950
	1    0    0    -1  
$EndComp
$Comp
L C C7
U 1 1
P 8800 1950
F 0 "C7" H 8825 2050 50  0000 L CNN
F 1 "10nF" H 8825 1850 50  0000 L CNN
F 2 "Capacitors_SMD:C_0805_HandSoldering" H 8838 1800 50  0001 C CNN
F 3 "" H 8800 1950 50  0000 C CNN
	1    8800 1950
	1    0    0    -1  
$EndComp
$Comp
L C C8
U 1 1
P 9200 1950
F 0 "C8" H 9225 2050 50  0000 L CNN
F 1 "10nF" H 9225 1850 50  0000 L CNN
F 2 "Capacitors_SMD:C_0805_HandSoldering" H 9238 1800 50  0001 C CNN
F 3 "" H 9200 1950 50  0000 C CNN
	1    9200 1950
	1    0    0    -1  
$EndComp
$Comp
L +12V #PWR037
U 1 1
P 8400 1700
F 0 "#PWR037" H 8400 1550 50  0001 C CNN
F 1 "+12V" H 8400 1840 50  0000 C CNN
F 2 "" H 8400 1700 50  0000 C CNN
F 3 "" H 8400 1700 50  0000 C CNN
	1    8400 1700
	1    0    0    -1  
$EndComp
$Comp
L GND #PWR038
U 1 1
P 9200 2200
F 0 "#PWR038" H 9200 1950 50  0001 C CNN
F 1 "GND" H 9200 2050 50  0000 C CNN
F 2 "" H 9200 2200 50  0000 C CNN
F 3 "" H 9200 2200 50  0000 C CNN
	1    9200 2200
	1    0    0    -1  
$EndComp
$Comp
L +5V #PWR039
U 1 1
P 9200 1700
F 0 "#PWR039" H 9200 1550 50  0001 C CNN
F 1 "+5V" H 9200 1840 50  0000 C CNN
F 2 "" H 9200 1700 50  0000 C CNN
F 3 "" H 9200 1700 50  0000 C CNN
	1    9200 1700
	1    0    0    -1  
$EndComp
$Comp
L GND #PWR040
U 1 1
P 8800 2200
F 0 "#PWR040" H 8800 1950 50  0001 C CNN
F 1 "GND" H 8800 2050 50  0000 C CNN
F 2 "" H 8800 2200 50  0000 C CNN
F 3 "" H 8800 2200 50  0000 C CNN
	1    8800 2200
	1    0    0    -1  
$EndComp
$Comp
L Diode_Series D1
U 1 1
P 3300 1000
F 0 "D1" H 3350 900 50  0000 C CNN
F 1 "BAV99" H 3300 1100 50  0000 C CNN
F 2 "TO_SOT_Packages_SMD:SOT-23_Handsoldering" H 3300 1000 50  0001 C CNN
F 3 "" H 3300 1000 50  0000 C CNN
	1    3300 1000
	1    0    0    -1  
$EndComp
$Comp
L GND #PWR041
U 1 1
P 3300 1400
F 0 "#PWR041" H 3300 1150 50  0001 C CNN
F 1 "GND" H 3300 1250 50  0000 C CNN
F 2 "" H 3300 1400 50  0000 C CNN
F 3 "" H 3300 1400 50  0000 C CNN
	1    3300 1400
	1    0    0    -1  
$EndComp
$Comp
L Diode_Series D3
U 1 1
P 3300 2850
F 0 "D3" H 3350 2750 50  0000 C CNN
F 1 "BAV99" H 3300 2950 50  0000 C CNN
F 2 "TO_SOT_Packages_SMD:SOT-23_Handsoldering" H 3300 2850 50  0001 C CNN
F 3 "" H 3300 2850 50  0000 C CNN
	1    3300 2850
	1    0    0    -1  
$EndComp
$Comp
L Diode_Series D5
U 1 1
P 3300 4700
F 0 "D5" H 3350 4600 50  0000 C CNN
F 1 "BAV99" H 3300 4800 50  0000 C CNN
F 2 "TO_SOT_Packages_SMD:SOT-23_Handsoldering" H 3300 4700 50  0001 C CNN
F 3 "" H 3300 4700 50  0000 C CNN
	1    3300 4700
	1    0    0    -1  
$EndComp
$Comp
L GND #PWR042
U 1 1
P 3300 3250
F 0 "#PWR042" H 3300 3000 50  0001 C CNN
F 1 "GND" H 3300 3100 50  0000 C CNN
F 2 "" H 3300 3250 50  0000 C CNN
F 3 "" H 3300 3250 50  0000 C CNN
	1    3300 3250
	1    0    0    -1  
$EndComp
$Comp
L GND #PWR043
U 1 1
P 3300 5100
F 0 "#PWR043" H 3300 4850 50  0001 C CNN
F 1 "GND" H 3300 4950 50  0000 C CNN
F 2 "" H 3300 5100 50  0000 C CNN
F 3 "" H 3300 5100 50  0000 C CNN
	1    3300 5100
	1    0    0    -1  
$EndComp
$Comp
L Diode_Series D7
U 1 1
P 3300 6550
F 0 "D7" H 3350 6450 50  0000 C CNN
F 1 "BAV99" H 3300 6650 50  0000 C CNN
F 2 "TO_SOT_Packages_SMD:SOT-23_Handsoldering" H 3300 6550 50  0001 C CNN
F 3 "" H 3300 6550 50  0000 C CNN
	1    3300 6550
	1    0    0    -1  
$EndComp
$Comp
L GND #PWR044
U 1 1
P 3300 6950
F 0 "#PWR044" H 3300 6700 50  0001 C CNN
F 1 "GND" H 3300 6800 50  0000 C CNN
F 2 "" H 3300 6950 50  0000 C CNN
F 3 "" H 3300 6950 50  0000 C CNN
	1    3300 6950
	1    0    0    -1  
$EndComp
Text Notes 1450 1750 0    60   ~ 0
fc = 6631.46 Hz
Text Notes 1450 3600 0    60   ~ 0
fc = 7957.75 Hz
Text Notes 1400 5450 0    60   ~ 0
fc = 1894.70 Hz
Text Notes 1400 7300 0    60   ~ 0
fc = 1894.70 Hz
Text Notes 2000 3750 0    60   ~ 0
fc = 7234.32 Hz
Text Notes 2000 1900 0    60   ~ 0
fc = 6772.55 Hz
Text Notes 2000 5600 0    60   ~ 0
fc = 3386.28 Hz
Text Notes 1950 7450 0    60   ~ 0
fc = 3386.28 Hz
Text Notes 3800 1700 0    60   ~ 0
fc = 1539 KHz
Text Notes 3800 3550 0    60   ~ 0
fc = 1539 KHz
Text Notes 3800 5450 0    60   ~ 0
fc = 1539 KHz
Text Notes 3800 7300 0    60   ~ 0
fc = 1539 KHz
$Comp
L CONN_01X02 P1
U 1 1
P 10150 3700
F 0 "P1" H 10150 3850 50  0000 C CNN
F 1 "TDC" V 10250 3700 50  0000 C CNN
F 2 "Pin_Headers:Pin_Header_Straight_1x02" H 10150 3700 50  0001 C CNN
F 3 "" H 10150 3700 50  0000 C CNN
	1    10150 3700
	1    0    0    -1  
$EndComp
Text Label 9550 3650 0    60   ~ 0
VR_TDC+
Text Label 9550 3750 0    60   ~ 0
VR_TDC-
$Comp
L CONN_01X02 P2
U 1 1
P 10150 4050
F 0 "P2" H 10150 4200 50  0000 C CNN
F 1 "CYP" V 10250 4050 50  0000 C CNN
F 2 "Pin_Headers:Pin_Header_Straight_1x02" H 10150 4050 50  0001 C CNN
F 3 "" H 10150 4050 50  0000 C CNN
	1    10150 4050
	1    0    0    -1  
$EndComp
Text Label 9550 4000 0    60   ~ 0
VR_CYP+
Text Label 9550 4100 0    60   ~ 0
VR_CYP-
$Comp
L CONN_01X02 P3
U 1 1
P 10150 4400
F 0 "P3" H 10150 4550 50  0000 C CNN
F 1 "CKP" V 10250 4400 50  0000 C CNN
F 2 "Pin_Headers:Pin_Header_Straight_1x02" H 10150 4400 50  0001 C CNN
F 3 "" H 10150 4400 50  0000 C CNN
	1    10150 4400
	1    0    0    -1  
$EndComp
Text Label 9550 4350 0    60   ~ 0
VR_CKP+
Text Label 9550 4450 0    60   ~ 0
VR_CKP-
$Comp
L CONN_01X02 P4
U 1 1
P 10150 4750
F 0 "P4" H 10150 4900 50  0000 C CNN
F 1 "CKF" V 10250 4750 50  0000 C CNN
F 2 "Pin_Headers:Pin_Header_Straight_1x02" H 10150 4750 50  0001 C CNN
F 3 "" H 10150 4750 50  0000 C CNN
	1    10150 4750
	1    0    0    -1  
$EndComp
Text Label 9550 4700 0    60   ~ 0
VR_CKF+
Text Label 9550 4800 0    60   ~ 0
VR_CKF-
$Comp
L CONN_01X08 P5
U 1 1
P 10150 5950
F 0 "P5" H 10150 6400 50  0000 C CNN
F 1 "IO" V 10250 5950 50  0000 C CNN
F 2 "Pin_Headers:Pin_Header_Straight_1x08" H 10150 5950 50  0001 C CNN
F 3 "" H 10150 5950 50  0000 C CNN
	1    10150 5950
	1    0    0    -1  
$EndComp
$Comp
L +5V #PWR045
U 1 1
P 9450 5500
F 0 "#PWR045" H 9450 5350 50  0001 C CNN
F 1 "+5V" H 9450 5640 50  0000 C CNN
F 2 "" H 9450 5500 50  0000 C CNN
F 3 "" H 9450 5500 50  0000 C CNN
	1    9450 5500
	1    0    0    -1  
$EndComp
$Comp
L GND #PWR046
U 1 1
P 9850 6450
F 0 "#PWR046" H 9850 6200 50  0001 C CNN
F 1 "GND" H 9850 6300 50  0000 C CNN
F 2 "" H 9850 6450 50  0000 C CNN
F 3 "" H 9850 6450 50  0000 C CNN
	1    9850 6450
	1    0    0    -1  
$EndComp
$Comp
L +12V #PWR047
U 1 1
P 9700 5500
F 0 "#PWR047" H 9700 5350 50  0001 C CNN
F 1 "+12V" H 9700 5640 50  0000 C CNN
F 2 "" H 9700 5500 50  0000 C CNN
F 3 "" H 9700 5500 50  0000 C CNN
	1    9700 5500
	1    0    0    -1  
$EndComp
Wire Wire Line
	650  1000 1450 1000
Wire Wire Line
	1300 1300 1300 1400
Connection ~ 1300 1000
Wire Wire Line
	1750 1000 2100 1000
Wire Wire Line
	1900 650  1900 1050
Wire Wire Line
	1900 1350 1900 1400
Wire Wire Line
	650  1350 1300 1350
Connection ~ 1300 1350
Connection ~ 1900 1000
Wire Wire Line
	2100 900  2100 1100
Connection ~ 2100 1000
Wire Wire Line
	2400 900  2400 1100
Wire Wire Line
	2400 1000 2600 1000
Wire Wire Line
	2550 1000 2550 1050
Connection ~ 2400 1000
Wire Wire Line
	2550 1350 2550 1400
Connection ~ 2550 1000
Wire Wire Line
	3600 1000 3750 1000
Wire Wire Line
	4050 1000 4800 1000
Wire Wire Line
	4200 1000 4200 1050
Wire Wire Line
	4200 1350 4200 1400
Connection ~ 4200 1000
Wire Wire Line
	4800 1200 4800 1450
Wire Wire Line
	4800 1400 5000 1400
Connection ~ 4800 1400
Wire Wire Line
	5400 1100 6900 1100
Wire Wire Line
	5950 1050 5950 1150
Connection ~ 5950 1100
Wire Wire Line
	5700 1050 5700 1850
Connection ~ 5700 1100
Wire Wire Line
	5700 750  5700 650 
Wire Wire Line
	3700 850  3700 1850
Wire Wire Line
	3700 1850 3750 1850
Connection ~ 3700 1000
Wire Wire Line
	4050 1850 4550 1850
Wire Wire Line
	4150 1850 4150 1950
Connection ~ 4150 1850
Wire Wire Line
	4150 2250 4150 2150
Wire Wire Line
	650  2850 1450 2850
Wire Wire Line
	1300 3150 1300 3250
Connection ~ 1300 2850
Wire Wire Line
	1750 2850 2100 2850
Wire Wire Line
	1900 2500 1900 2900
Wire Wire Line
	1900 3200 1900 3250
Wire Wire Line
	650  3200 1300 3200
Connection ~ 1300 3200
Connection ~ 1900 2850
Wire Wire Line
	2100 2750 2100 2950
Connection ~ 2100 2850
Wire Wire Line
	2400 2750 2400 2950
Wire Wire Line
	2400 2850 2600 2850
Wire Wire Line
	2550 2850 2550 2900
Connection ~ 2400 2850
Wire Wire Line
	2550 3200 2550 3250
Connection ~ 2550 2850
Wire Wire Line
	3600 2850 3750 2850
Wire Wire Line
	4050 2850 4800 2850
Wire Wire Line
	4200 2850 4200 2900
Wire Wire Line
	4200 3200 4200 3250
Connection ~ 4200 2850
Wire Wire Line
	4800 3050 4800 3300
Wire Wire Line
	4800 3250 5000 3250
Connection ~ 4800 3250
Wire Wire Line
	5400 2950 6900 2950
Wire Wire Line
	5950 2900 5950 3000
Connection ~ 5950 2950
Wire Wire Line
	5700 2900 5700 3700
Connection ~ 5700 2950
Wire Wire Line
	5700 2600 5700 2500
Wire Wire Line
	5700 2500 1900 2500
Wire Wire Line
	3700 2700 3700 3700
Wire Wire Line
	3700 3700 3750 3700
Connection ~ 3700 2850
Wire Wire Line
	4050 3700 4550 3700
Wire Wire Line
	4150 3700 4150 3800
Connection ~ 4150 3700
Wire Wire Line
	4150 4100 4150 4000
Wire Wire Line
	5700 3700 4850 3700
Wire Wire Line
	650  4700 1450 4700
Wire Wire Line
	1300 5000 1300 5100
Connection ~ 1300 4700
Wire Wire Line
	1750 4700 2100 4700
Wire Wire Line
	1900 4350 1900 4750
Wire Wire Line
	1900 5050 1900 5100
Wire Wire Line
	650  5050 1300 5050
Connection ~ 1300 5050
Connection ~ 1900 4700
Wire Wire Line
	2400 4700 2600 4700
Wire Wire Line
	2550 4700 2550 4750
Wire Wire Line
	2550 5050 2550 5100
Connection ~ 2550 4700
Wire Wire Line
	3600 4700 3750 4700
Wire Wire Line
	4050 4700 4800 4700
Wire Wire Line
	4200 4700 4200 4750
Wire Wire Line
	4200 5050 4200 5100
Connection ~ 4200 4700
Wire Wire Line
	4800 4900 4800 5150
Wire Wire Line
	4800 5100 5000 5100
Connection ~ 4800 5100
Wire Wire Line
	5400 4800 6900 4800
Wire Wire Line
	5950 4750 5950 4850
Connection ~ 5950 4800
Wire Wire Line
	5700 4750 5700 5550
Connection ~ 5700 4800
Wire Wire Line
	5700 4450 5700 4350
Wire Wire Line
	5700 4350 1900 4350
Wire Wire Line
	3700 4550 3700 5550
Wire Wire Line
	3700 5550 3750 5550
Connection ~ 3700 4700
Wire Wire Line
	4050 5550 4550 5550
Wire Wire Line
	4150 5550 4150 5650
Connection ~ 4150 5550
Wire Wire Line
	4150 5950 4150 5850
Wire Wire Line
	5700 5550 4850 5550
Wire Wire Line
	650  6550 1450 6550
Wire Wire Line
	1300 6850 1300 6950
Connection ~ 1300 6550
Wire Wire Line
	1750 6550 2100 6550
Wire Wire Line
	1900 6200 1900 6600
Wire Wire Line
	1900 6900 1900 6950
Wire Wire Line
	650  6900 1300 6900
Connection ~ 1300 6900
Connection ~ 1900 6550
Wire Wire Line
	2400 6550 2600 6550
Wire Wire Line
	2550 6550 2550 6600
Wire Wire Line
	2550 6900 2550 6950
Connection ~ 2550 6550
Wire Wire Line
	3600 6550 3750 6550
Wire Wire Line
	4050 6550 4800 6550
Wire Wire Line
	4200 6550 4200 6600
Wire Wire Line
	4200 6900 4200 6950
Connection ~ 4200 6550
Wire Wire Line
	4800 6750 4800 7000
Wire Wire Line
	4800 6950 5000 6950
Connection ~ 4800 6950
Wire Wire Line
	5400 6650 6900 6650
Wire Wire Line
	5950 6600 5950 6700
Connection ~ 5950 6650
Wire Wire Line
	5700 6600 5700 7400
Connection ~ 5700 6650
Wire Wire Line
	5700 6300 5700 6200
Wire Wire Line
	5700 6200 1900 6200
Wire Wire Line
	3700 6400 3700 7400
Wire Wire Line
	3700 7400 3750 7400
Connection ~ 3700 6550
Wire Wire Line
	4050 7400 4550 7400
Wire Wire Line
	4150 7400 4150 7500
Connection ~ 4150 7400
Wire Wire Line
	4150 7800 4150 7700
Wire Wire Line
	5700 7400 4850 7400
Wire Wire Line
	5700 650  1900 650 
Wire Wire Line
	5700 1850 4850 1850
Wire Wire Line
	8400 2100 8400 2150
Wire Wire Line
	8400 2150 8800 2150
Wire Wire Line
	8800 2100 8800 2200
Connection ~ 8800 2150
Wire Wire Line
	8400 1700 8400 1800
Wire Wire Line
	8400 1750 8800 1750
Wire Wire Line
	8800 1750 8800 1800
Connection ~ 8400 1750
Wire Wire Line
	9200 1700 9200 1800
Wire Wire Line
	9200 2100 9200 2200
Wire Wire Line
	3300 1200 3300 1400
Wire Wire Line
	3300 3050 3300 3250
Wire Wire Line
	3300 4900 3300 5100
Wire Wire Line
	3300 6750 3300 6950
Wire Wire Line
	2900 1000 3000 1000
Wire Wire Line
	2950 1000 2950 850 
Wire Wire Line
	2950 850  3700 850 
Connection ~ 2950 1000
Wire Wire Line
	2900 2850 3000 2850
Wire Wire Line
	2950 2850 2950 2700
Wire Wire Line
	2950 2700 3700 2700
Connection ~ 2950 2850
Wire Wire Line
	2900 4700 3000 4700
Wire Wire Line
	2950 4700 2950 4550
Wire Wire Line
	2950 4550 3700 4550
Connection ~ 2950 4700
Wire Wire Line
	2900 6550 3000 6550
Wire Wire Line
	2950 6550 2950 6400
Wire Wire Line
	2950 6400 3700 6400
Connection ~ 2950 6550
Wire Wire Line
	9950 3650 9550 3650
Wire Wire Line
	9950 3750 9550 3750
Wire Wire Line
	9950 4000 9550 4000
Wire Wire Line
	9950 4100 9550 4100
Wire Wire Line
	9950 4350 9550 4350
Wire Wire Line
	9950 4450 9550 4450
Wire Wire Line
	9950 4700 9550 4700
Wire Wire Line
	9950 4800 9550 4800
Wire Wire Line
	9950 6100 9150 6100
Wire Wire Line
	9950 6300 9150 6300
Wire Wire Line
	9950 6200 9150 6200
Wire Wire Line
	9950 6000 9150 6000
Wire Wire Line
	9950 5800 9850 5800
Connection ~ 9850 5800
Wire Wire Line
	9950 5900 9450 5900
Wire Wire Line
	9450 5900 9450 5500
Text Label 9150 6000 0    60   ~ 0
TDC
Text Label 9150 6100 0    60   ~ 0
CYP
Text Label 9150 6300 0    60   ~ 0
CKP
Text Label 9150 6200 0    60   ~ 0
CKF
Wire Wire Line
	9950 5700 9700 5700
Wire Wire Line
	9700 5700 9700 5500
Wire Wire Line
	9850 5600 9850 6450
Wire Wire Line
	9850 5600 9950 5600
$EndSCHEMATC
